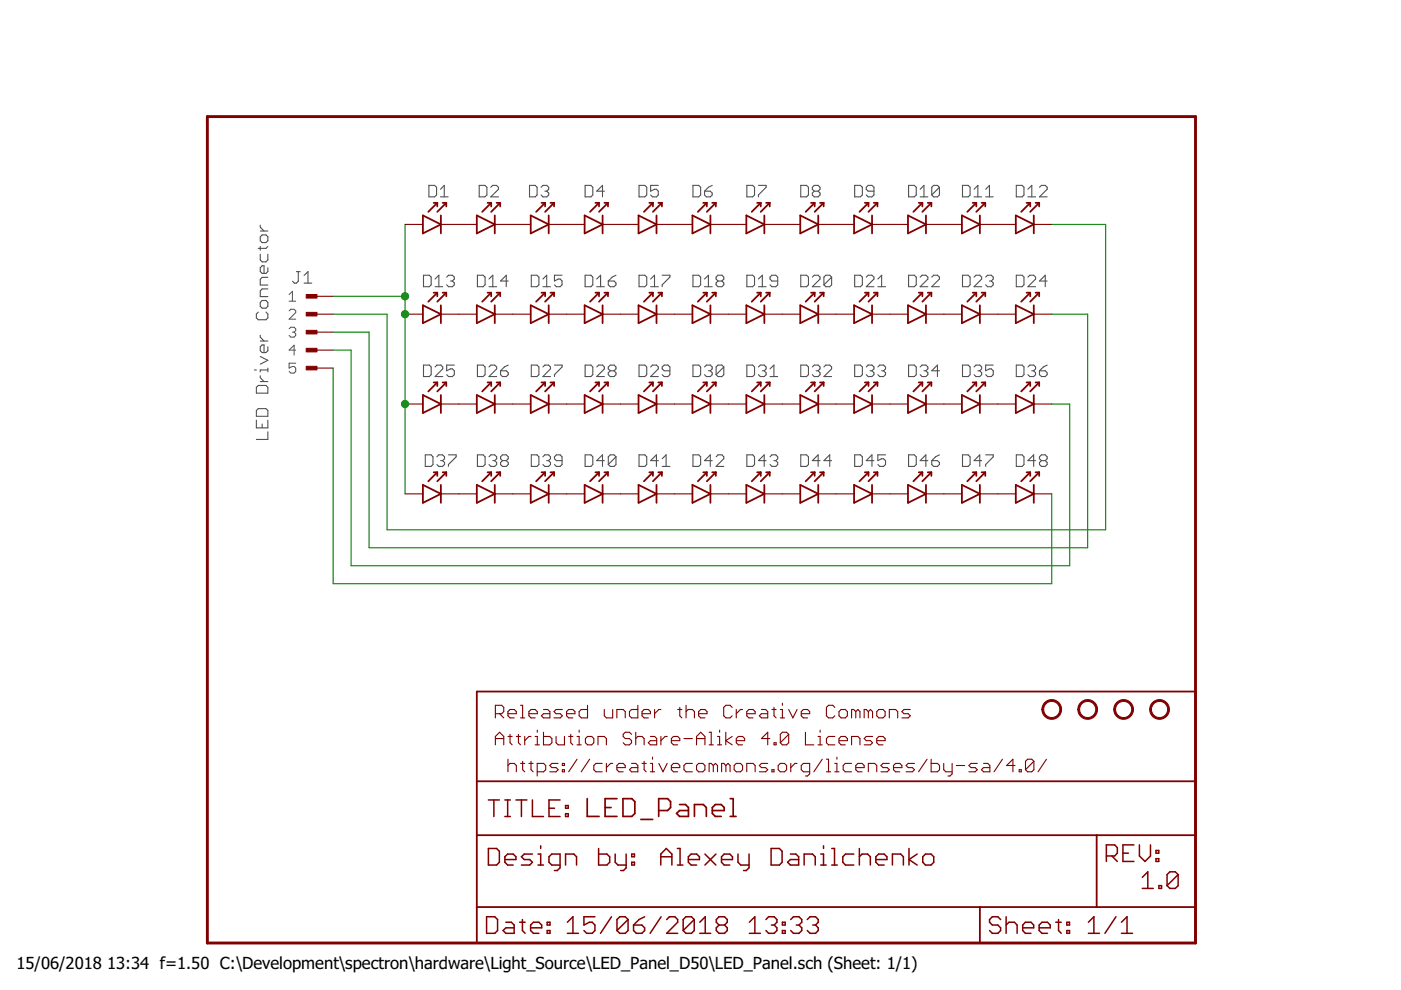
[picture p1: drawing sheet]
<?xml version="1.0" encoding="utf-8"?>
<!DOCTYPE eagle SYSTEM "eagle.dtd">
<eagle version="8.0.1">
<drawing>
<settings>
<setting alwaysvectorfont="yes"/>
<setting verticaltext="up"/>
</settings>
<grid distance="0.1" unitdist="inch" unit="inch" style="lines" multiple="1" display="no" altdistance="0.01" altunitdist="inch" altunit="inch"/>
<schematic xreflabel="%F%N/%S.%C%R" xrefpart="/%S.%C%R">
<libraries>
<library name="Spectron2">
<symbols>
<symbol name="STAND-OFF">
<circle x="0" y="0" radius="1.27" width="0.254" layer="94"/>
</symbol>
</symbols>
<devicesets>
<deviceset name="STAND-OFF" prefix="STANDOFF">
<gates>
<gate name="G$1" symbol="STAND-OFF" x="0" y="0"/>
</gates>
<devices>
<device name="" package="STAND-OFF">
<technologies>
<technology name=""/>
</technologies>
</device>
<device name="TIGHT" package="STAND-OFF-TIGHT">
<technologies>
<technology name=""/>
</technologies>
</device>
</devices>
</deviceset>
</devicesets>
</library>
<library name="Yuji_LED">
<symbols>
<symbol name="YUJI_D50">
<wire x1="-2.54" y1="1.27" x2="-2.54" y2="-1.27" width="0.254" layer="94"/>
<wire x1="-2.54" y1="-1.27" x2="0" y2="0" width="0.254" layer="94"/>
<wire x1="0" y1="0" x2="-2.54" y2="1.27" width="0.254" layer="94"/>
<wire x1="0" y1="1.27" x2="0" y2="0" width="0.254" layer="94"/>
<pin name="ANODE" x="-5.08" y="0" visible="off" length="short"/>
<pin name="CATHODE" x="2.54" y="0" visible="off" length="short" rot="R180"/>
<text x="-5.08" y="3.81" size="1.778" layer="95">&gt;NAME</text>
<text x="-5.08" y="-3.81" size="1.778" layer="96">&gt;VALUE</text>
<wire x1="0" y1="0" x2="0" y2="-1.27" width="0.254" layer="94"/>
<wire x1="-1.778" y1="1.778" x2="-0.508" y2="3.048" width="0.254" layer="94"/>
<wire x1="-0.508" y1="2.54" x2="-0.508" y2="3.048" width="0.254" layer="94"/>
<wire x1="-0.508" y1="3.048" x2="-1.016" y2="3.048" width="0.254" layer="94"/>
<wire x1="-0.508" y1="1.778" x2="0.762" y2="3.048" width="0.254" layer="94"/>
<wire x1="0.762" y1="2.54" x2="0.762" y2="3.048" width="0.254" layer="94"/>
<wire x1="0.762" y1="3.048" x2="0.254" y2="3.048" width="0.254" layer="94"/>
</symbol>
</symbols>
<devicesets>
<deviceset name="YUJI_D50" prefix="D">
<gates>
<gate name="G$1" symbol="YUJI_D50" x="2.54" y="0"/>
</gates>
<devices>
<device name="" package="YUJI_D50">
<connects>
<connect gate="G$1" pin="ANODE" pad="ANODE"/>
<connect gate="G$1" pin="CATHODE" pad="CATHODE"/>
</connects>
<technologies>
<technology name=""/>
</technologies>
</device>
</devices>
</deviceset>
</devicesets>
</library>
<library name="LEDS">
<symbols>
<symbol name="FRAME_LEDGER">
<wire x1="0" y1="0" x2="0" y2="116.84" width="0.4064" layer="94"/>
<wire x1="0" y1="116.84" x2="139.7" y2="116.84" width="0.4064" layer="94"/>
<wire x1="139.7" y1="116.84" x2="139.7" y2="0" width="0.4064" layer="94"/>
<wire x1="139.7" y1="0" x2="0" y2="0" width="0.4064" layer="94"/>
</symbol>
<symbol name="DOCFIELD">
<wire x1="0" y1="0" x2="71.12" y2="0" width="0.254" layer="94"/>
<wire x1="101.6" y1="15.24" x2="87.63" y2="15.24" width="0.254" layer="94"/>
<wire x1="0" y1="0" x2="0" y2="5.08" width="0.254" layer="94"/>
<wire x1="0" y1="5.08" x2="71.12" y2="5.08" width="0.254" layer="94"/>
<wire x1="0" y1="5.08" x2="0" y2="15.24" width="0.254" layer="94"/>
<wire x1="101.6" y1="15.24" x2="101.6" y2="5.08" width="0.254" layer="94"/>
<wire x1="71.12" y1="5.08" x2="71.12" y2="0" width="0.254" layer="94"/>
<wire x1="71.12" y1="5.08" x2="87.63" y2="5.08" width="0.254" layer="94"/>
<wire x1="71.12" y1="0" x2="101.6" y2="0" width="0.254" layer="94"/>
<wire x1="87.63" y1="15.24" x2="87.63" y2="5.08" width="0.254" layer="94"/>
<wire x1="87.63" y1="15.24" x2="0" y2="15.24" width="0.254" layer="94"/>
<wire x1="87.63" y1="5.08" x2="101.6" y2="5.08" width="0.254" layer="94"/>
<wire x1="101.6" y1="5.08" x2="101.6" y2="0" width="0.254" layer="94"/>
<wire x1="0" y1="15.24" x2="0" y2="22.86" width="0.254" layer="94"/>
<wire x1="101.6" y1="35.56" x2="0" y2="35.56" width="0.254" layer="94"/>
<wire x1="101.6" y1="35.56" x2="101.6" y2="22.86" width="0.254" layer="94"/>
<wire x1="0" y1="22.86" x2="101.6" y2="22.86" width="0.254" layer="94"/>
<wire x1="0" y1="22.86" x2="0" y2="35.56" width="0.254" layer="94"/>
<wire x1="101.6" y1="22.86" x2="101.6" y2="15.24" width="0.254" layer="94"/>
<text x="1.27" y="1.27" size="2.54" layer="94" font="vector">Date:</text>
<text x="12.7" y="1.27" size="2.54" layer="94" font="vector">&gt;LAST_DATE_TIME</text>
<text x="72.39" y="1.27" size="2.54" layer="94" font="vector">Sheet:</text>
<text x="86.36" y="1.27" size="2.54" layer="94" font="vector">&gt;SHEET</text>
<text x="88.9" y="11.43" size="2.54" layer="94" font="vector">REV:</text>
<text x="1.524" y="17.78" size="2.54" layer="94" font="vector">TITLE:</text>
<text x="15.494" y="17.78" size="2.7432" layer="94" font="vector">&gt;DRAWING_NAME</text>
<text x="2.54" y="31.75" size="1.9304" layer="94">Released under the Creative Commons</text>
<text x="2.54" y="27.94" size="1.9304" layer="94">Attribution Share-Alike 4.0 License</text>
<text x="2.54" y="24.13" size="1.9304" layer="94"> https://creativecommons.org/licenses/by-sa/4.0/</text>
<text x="1.524" y="10.922" size="2.54" layer="94">Design by:</text>
</symbol>
</symbols>
<devicesets>
<deviceset name="FRAME-LEDGER" prefix="FRAME">
<gates>
<gate name="G$1" symbol="FRAME_LEDGER" x="0" y="0"/>
<gate name="G$2" symbol="DOCFIELD" x="330.2" y="0" addlevel="must"/>
</gates>
<devices>
<device name="" package="CREATIVE_COMMONS">
<technologies>
<technology name=""/>
</technologies>
</device>
</devices>
</deviceset>
</devicesets>
</library>
<library name="WEIDMULLER-PM5.08_2_90BLK">
<symbols>
<symbol name="TERMINAL_BLK_5">
<text x="2.54" y="1.778" size="1.778" layer="95">&gt;NAME</text>
<text x="2.54" y="-13.462" size="1.778" layer="96">&gt;VALUE</text>
<rectangle x1="2.286" y1="-0.254" x2="3.81" y2="0.254" layer="94"/>
<rectangle x1="2.286" y1="-2.794" x2="3.81" y2="-2.286" layer="94"/>
<pin name="1" x="0" y="0" visible="pin" length="short" direction="pas"/>
<pin name="2" x="0" y="-2.54" visible="pin" length="short" direction="pas"/>
<pin name="3" x="0" y="-5.08" visible="pin" length="short" direction="pas"/>
<pin name="4" x="0" y="-7.62" visible="pin" length="short" direction="pas"/>
<rectangle x1="2.286" y1="-5.334" x2="3.81" y2="-4.826" layer="94"/>
<rectangle x1="2.286" y1="-7.874" x2="3.81" y2="-7.366" layer="94"/>
<pin name="5" x="0" y="-10.16" visible="pin" length="short" direction="pas"/>
<rectangle x1="2.286" y1="-10.414" x2="3.81" y2="-9.906" layer="94"/>
</symbol>
</symbols>
<devicesets>
<deviceset name="TERMINAL_BLK_5" prefix="J">
<gates>
<gate name="G$1" symbol="TERMINAL_BLK_5" x="0" y="5.08"/>
</gates>
<devices>
<device name="" package="TERMINAL_BLK_5X5MM">
<connects>
<connect gate="G$1" pin="1" pad="1"/>
<connect gate="G$1" pin="2" pad="2"/>
<connect gate="G$1" pin="3" pad="3"/>
<connect gate="G$1" pin="4" pad="4"/>
<connect gate="G$1" pin="5" pad="5"/>
</connects>
<technologies>
<technology name=""/>
</technologies>
</device>
</devices>
</deviceset>
</devicesets>
</library>
</libraries>
<attributes>
</attributes>
<variantdefs>
</variantdefs>
<classes>
<class number="0" name="default" width="0" drill="0">
</class>
</classes>
<parts>
<part name="STANDOFF2" library="Spectron2" deviceset="STAND-OFF" device=""/>
<part name="STANDOFF3" library="Spectron2" deviceset="STAND-OFF" device=""/>
<part name="STANDOFF4" library="Spectron2" deviceset="STAND-OFF" device=""/>
<part name="STANDOFF1" library="Spectron2" deviceset="STAND-OFF" device=""/>
<part name="D37" library="Yuji_LED" deviceset="YUJI_D50" device="" value="YUJI_D50"/>
<part name="D38" library="Yuji_LED" deviceset="YUJI_D50" device="" value="YUJI_D50"/>
<part name="D39" library="Yuji_LED" deviceset="YUJI_D50" device="" value="YUJI_D50"/>
<part name="D40" library="Yuji_LED" deviceset="YUJI_D50" device="" value="YUJI_D50"/>
<part name="D41" library="Yuji_LED" deviceset="YUJI_D50" device="" value="YUJI_D50"/>
<part name="D42" library="Yuji_LED" deviceset="YUJI_D50" device="" value="YUJI_D50"/>
<part name="D43" library="Yuji_LED" deviceset="YUJI_D50" device="" value="YUJI_D50"/>
<part name="D44" library="Yuji_LED" deviceset="YUJI_D50" device="" value="YUJI_D50"/>
<part name="D45" library="Yuji_LED" deviceset="YUJI_D50" device="" value="YUJI_D50"/>
<part name="D46" library="Yuji_LED" deviceset="YUJI_D50" device="" value="YUJI_D50"/>
<part name="D47" library="Yuji_LED" deviceset="YUJI_D50" device="" value="YUJI_D50"/>
<part name="D48" library="Yuji_LED" deviceset="YUJI_D50" device="" value="YUJI_D50"/>
<part name="D25" library="Yuji_LED" deviceset="YUJI_D50" device="" value="YUJI_D50"/>
<part name="D26" library="Yuji_LED" deviceset="YUJI_D50" device="" value="YUJI_D50"/>
<part name="D27" library="Yuji_LED" deviceset="YUJI_D50" device="" value="YUJI_D50"/>
<part name="D28" library="Yuji_LED" deviceset="YUJI_D50" device="" value="YUJI_D50"/>
<part name="D29" library="Yuji_LED" deviceset="YUJI_D50" device="" value="YUJI_D50"/>
<part name="D30" library="Yuji_LED" deviceset="YUJI_D50" device="" value="YUJI_D50"/>
<part name="D31" library="Yuji_LED" deviceset="YUJI_D50" device="" value="YUJI_D50"/>
<part name="D32" library="Yuji_LED" deviceset="YUJI_D50" device="" value="YUJI_D50"/>
<part name="D33" library="Yuji_LED" deviceset="YUJI_D50" device="" value="YUJI_D50"/>
<part name="D34" library="Yuji_LED" deviceset="YUJI_D50" device="" value="YUJI_D50"/>
<part name="D35" library="Yuji_LED" deviceset="YUJI_D50" device="" value="YUJI_D50"/>
<part name="D36" library="Yuji_LED" deviceset="YUJI_D50" device="" value="YUJI_D50"/>
<part name="D13" library="Yuji_LED" deviceset="YUJI_D50" device="" value="YUJI_D50"/>
<part name="D14" library="Yuji_LED" deviceset="YUJI_D50" device="" value="YUJI_D50"/>
<part name="D15" library="Yuji_LED" deviceset="YUJI_D50" device="" value="YUJI_D50"/>
<part name="D16" library="Yuji_LED" deviceset="YUJI_D50" device="" value="YUJI_D50"/>
<part name="D17" library="Yuji_LED" deviceset="YUJI_D50" device="" value="YUJI_D50"/>
<part name="D18" library="Yuji_LED" deviceset="YUJI_D50" device="" value="YUJI_D50"/>
<part name="D19" library="Yuji_LED" deviceset="YUJI_D50" device="" value="YUJI_D50"/>
<part name="D20" library="Yuji_LED" deviceset="YUJI_D50" device="" value="YUJI_D50"/>
<part name="D21" library="Yuji_LED" deviceset="YUJI_D50" device="" value="YUJI_D50"/>
<part name="D22" library="Yuji_LED" deviceset="YUJI_D50" device="" value="YUJI_D50"/>
<part name="D23" library="Yuji_LED" deviceset="YUJI_D50" device="" value="YUJI_D50"/>
<part name="D24" library="Yuji_LED" deviceset="YUJI_D50" device="" value="YUJI_D50"/>
<part name="D1" library="Yuji_LED" deviceset="YUJI_D50" device="" value="YUJI_D50"/>
<part name="D2" library="Yuji_LED" deviceset="YUJI_D50" device="" value="YUJI_D50"/>
<part name="D3" library="Yuji_LED" deviceset="YUJI_D50" device="" value="YUJI_D50"/>
<part name="D4" library="Yuji_LED" deviceset="YUJI_D50" device="" value="YUJI_D50"/>
<part name="D5" library="Yuji_LED" deviceset="YUJI_D50" device="" value="YUJI_D50"/>
<part name="D6" library="Yuji_LED" deviceset="YUJI_D50" device="" value="YUJI_D50"/>
<part name="D7" library="Yuji_LED" deviceset="YUJI_D50" device="" value="YUJI_D50"/>
<part name="D8" library="Yuji_LED" deviceset="YUJI_D50" device="" value="YUJI_D50"/>
<part name="D9" library="Yuji_LED" deviceset="YUJI_D50" device="" value="YUJI_D50"/>
<part name="D10" library="Yuji_LED" deviceset="YUJI_D50" device="" value="YUJI_D50"/>
<part name="D11" library="Yuji_LED" deviceset="YUJI_D50" device="" value="YUJI_D50"/>
<part name="D12" library="Yuji_LED" deviceset="YUJI_D50" device="" value="YUJI_D50"/>
<part name="FRAME1" library="LEDS" deviceset="FRAME-LEDGER" device=""/>
<part name="J1" library="WEIDMULLER-PM5.08_2_90BLK" deviceset="TERMINAL_BLK_5" device="" value="LED Driver Connector"/>
</parts>
<sheets>
<sheet>
<plain>
<text x="132.08" y="7.62" size="2.54" layer="94">1.0</text>
<text x="64.008" y="10.922" size="2.54" layer="94">Alexey Danilchenko</text>
</plain>
<instances>
<instance part="STANDOFF2" gate="G$1" x="124.46" y="33.02"/>
<instance part="STANDOFF3" gate="G$1" x="129.54" y="33.02"/>
<instance part="STANDOFF4" gate="G$1" x="134.62" y="33.02"/>
<instance part="STANDOFF1" gate="G$1" x="119.38" y="33.02"/>
<instance part="D37" gate="G$1" x="33.02" y="63.5" smashed="yes">
<attribute name="NAME" x="30.734" y="67.31" size="1.778" layer="95"/>
</instance>
<instance part="D38" gate="G$1" x="40.64" y="63.5" smashed="yes">
<attribute name="NAME" x="38.1" y="67.31" size="1.778" layer="95"/>
</instance>
<instance part="D39" gate="G$1" x="48.26" y="63.5" smashed="yes">
<attribute name="NAME" x="45.72" y="67.31" size="1.778" layer="95"/>
</instance>
<instance part="D40" gate="G$1" x="55.88" y="63.5" smashed="yes">
<attribute name="NAME" x="53.34" y="67.31" size="1.778" layer="95"/>
</instance>
<instance part="D41" gate="G$1" x="63.5" y="63.5" smashed="yes">
<attribute name="NAME" x="60.96" y="67.31" size="1.778" layer="95"/>
</instance>
<instance part="D42" gate="G$1" x="71.12" y="63.5" smashed="yes">
<attribute name="NAME" x="68.58" y="67.31" size="1.778" layer="95"/>
</instance>
<instance part="D43" gate="G$1" x="78.74" y="63.5" smashed="yes">
<attribute name="NAME" x="76.2" y="67.31" size="1.778" layer="95"/>
</instance>
<instance part="D44" gate="G$1" x="86.36" y="63.5" smashed="yes">
<attribute name="NAME" x="83.82" y="67.31" size="1.778" layer="95"/>
</instance>
<instance part="D45" gate="G$1" x="93.98" y="63.5" smashed="yes">
<attribute name="NAME" x="91.44" y="67.31" size="1.778" layer="95"/>
</instance>
<instance part="D46" gate="G$1" x="101.6" y="63.5" smashed="yes">
<attribute name="NAME" x="99.06" y="67.31" size="1.778" layer="95"/>
</instance>
<instance part="D47" gate="G$1" x="109.22" y="63.5" smashed="yes">
<attribute name="NAME" x="106.68" y="67.31" size="1.778" layer="95"/>
</instance>
<instance part="D48" gate="G$1" x="116.84" y="63.5" smashed="yes">
<attribute name="NAME" x="114.3" y="67.31" size="1.778" layer="95"/>
</instance>
<instance part="D25" gate="G$1" x="33.02" y="76.2" smashed="yes">
<attribute name="NAME" x="30.48" y="80.01" size="1.778" layer="95"/>
</instance>
<instance part="D26" gate="G$1" x="40.64" y="76.2" smashed="yes">
<attribute name="NAME" x="38.1" y="80.01" size="1.778" layer="95"/>
</instance>
<instance part="D27" gate="G$1" x="48.26" y="76.2" smashed="yes">
<attribute name="NAME" x="45.72" y="80.01" size="1.778" layer="95"/>
</instance>
<instance part="D28" gate="G$1" x="55.88" y="76.2" smashed="yes">
<attribute name="NAME" x="53.34" y="80.01" size="1.778" layer="95"/>
</instance>
<instance part="D29" gate="G$1" x="63.5" y="76.2" smashed="yes">
<attribute name="NAME" x="60.96" y="80.01" size="1.778" layer="95"/>
</instance>
<instance part="D30" gate="G$1" x="71.12" y="76.2" smashed="yes">
<attribute name="NAME" x="68.58" y="80.01" size="1.778" layer="95"/>
</instance>
<instance part="D31" gate="G$1" x="78.74" y="76.2" smashed="yes">
<attribute name="NAME" x="76.2" y="80.01" size="1.778" layer="95"/>
</instance>
<instance part="D32" gate="G$1" x="86.36" y="76.2" smashed="yes">
<attribute name="NAME" x="83.82" y="80.01" size="1.778" layer="95"/>
</instance>
<instance part="D33" gate="G$1" x="93.98" y="76.2" smashed="yes">
<attribute name="NAME" x="91.44" y="80.01" size="1.778" layer="95"/>
</instance>
<instance part="D34" gate="G$1" x="101.6" y="76.2" smashed="yes">
<attribute name="NAME" x="99.06" y="80.01" size="1.778" layer="95"/>
</instance>
<instance part="D35" gate="G$1" x="109.22" y="76.2" smashed="yes">
<attribute name="NAME" x="106.68" y="80.01" size="1.778" layer="95"/>
</instance>
<instance part="D36" gate="G$1" x="116.84" y="76.2" smashed="yes">
<attribute name="NAME" x="114.3" y="80.01" size="1.778" layer="95"/>
</instance>
<instance part="D13" gate="G$1" x="33.02" y="88.9" smashed="yes">
<attribute name="NAME" x="30.48" y="92.71" size="1.778" layer="95"/>
</instance>
<instance part="D14" gate="G$1" x="40.64" y="88.9" smashed="yes">
<attribute name="NAME" x="38.1" y="92.71" size="1.778" layer="95"/>
</instance>
<instance part="D15" gate="G$1" x="48.26" y="88.9" smashed="yes">
<attribute name="NAME" x="45.72" y="92.71" size="1.778" layer="95"/>
</instance>
<instance part="D16" gate="G$1" x="55.88" y="88.9" smashed="yes">
<attribute name="NAME" x="53.34" y="92.71" size="1.778" layer="95"/>
</instance>
<instance part="D17" gate="G$1" x="63.5" y="88.9" smashed="yes">
<attribute name="NAME" x="60.96" y="92.71" size="1.778" layer="95"/>
</instance>
<instance part="D18" gate="G$1" x="71.12" y="88.9" smashed="yes">
<attribute name="NAME" x="68.58" y="92.71" size="1.778" layer="95"/>
</instance>
<instance part="D19" gate="G$1" x="78.74" y="88.9" smashed="yes">
<attribute name="NAME" x="76.2" y="92.71" size="1.778" layer="95"/>
</instance>
<instance part="D20" gate="G$1" x="86.36" y="88.9" smashed="yes">
<attribute name="NAME" x="83.82" y="92.71" size="1.778" layer="95"/>
</instance>
<instance part="D21" gate="G$1" x="93.98" y="88.9" smashed="yes">
<attribute name="NAME" x="91.44" y="92.71" size="1.778" layer="95"/>
</instance>
<instance part="D22" gate="G$1" x="101.6" y="88.9" smashed="yes">
<attribute name="NAME" x="99.06" y="92.71" size="1.778" layer="95"/>
</instance>
<instance part="D23" gate="G$1" x="109.22" y="88.9" smashed="yes">
<attribute name="NAME" x="106.68" y="92.71" size="1.778" layer="95"/>
</instance>
<instance part="D24" gate="G$1" x="116.84" y="88.9" smashed="yes">
<attribute name="NAME" x="114.3" y="92.71" size="1.778" layer="95"/>
</instance>
<instance part="D1" gate="G$1" x="33.02" y="101.6" smashed="yes">
<attribute name="NAME" x="31.242" y="105.41" size="1.778" layer="95"/>
</instance>
<instance part="D2" gate="G$1" x="40.64" y="101.6" smashed="yes">
<attribute name="NAME" x="38.354" y="105.41" size="1.778" layer="95"/>
</instance>
<instance part="D3" gate="G$1" x="48.26" y="101.6" smashed="yes">
<attribute name="NAME" x="45.466" y="105.41" size="1.778" layer="95"/>
</instance>
<instance part="D4" gate="G$1" x="55.88" y="101.6" smashed="yes">
<attribute name="NAME" x="53.34" y="105.41" size="1.778" layer="95"/>
</instance>
<instance part="D5" gate="G$1" x="63.5" y="101.6" smashed="yes">
<attribute name="NAME" x="60.96" y="105.41" size="1.778" layer="95"/>
</instance>
<instance part="D6" gate="G$1" x="71.12" y="101.6" smashed="yes">
<attribute name="NAME" x="68.58" y="105.41" size="1.778" layer="95"/>
</instance>
<instance part="D7" gate="G$1" x="78.74" y="101.6" smashed="yes">
<attribute name="NAME" x="76.2" y="105.41" size="1.778" layer="95"/>
</instance>
<instance part="D8" gate="G$1" x="86.36" y="101.6" smashed="yes">
<attribute name="NAME" x="83.82" y="105.41" size="1.778" layer="95"/>
</instance>
<instance part="D9" gate="G$1" x="93.98" y="101.6" smashed="yes">
<attribute name="NAME" x="91.44" y="105.41" size="1.778" layer="95"/>
</instance>
<instance part="D10" gate="G$1" x="101.6" y="101.6" smashed="yes">
<attribute name="NAME" x="99.06" y="105.41" size="1.778" layer="95"/>
</instance>
<instance part="D11" gate="G$1" x="109.22" y="101.6" smashed="yes">
<attribute name="NAME" x="106.68" y="105.41" size="1.778" layer="95"/>
</instance>
<instance part="D12" gate="G$1" x="116.84" y="101.6" smashed="yes">
<attribute name="NAME" x="114.3" y="105.41" size="1.778" layer="95"/>
</instance>
<instance part="FRAME1" gate="G$1" x="0" y="0"/>
<instance part="FRAME1" gate="G$2" x="38.1" y="0"/>
<instance part="J1" gate="G$1" x="17.78" y="91.44" smashed="yes" rot="MR0">
<attribute name="NAME" x="15.24" y="93.218" size="1.778" layer="95" rot="MR0"/>
<attribute name="VALUE" x="6.858" y="71.12" size="1.778" layer="96" rot="MR90"/>
</instance>
</instances>
<busses>
</busses>
<nets>
<net name="N$3" class="0">
<segment>
<pinref part="D37" gate="G$1" pin="ANODE"/>
<pinref part="D25" gate="G$1" pin="ANODE"/>
<wire x1="27.94" y1="63.5" x2="27.94" y2="76.2" width="0.1524" layer="91"/>
<pinref part="D13" gate="G$1" pin="ANODE"/>
<wire x1="27.94" y1="76.2" x2="27.94" y2="88.9" width="0.1524" layer="91"/>
<junction x="27.94" y="76.2"/>
<pinref part="D1" gate="G$1" pin="ANODE"/>
<wire x1="27.94" y1="88.9" x2="27.94" y2="91.44" width="0.1524" layer="91"/>
<junction x="27.94" y="88.9"/>
<pinref part="J1" gate="G$1" pin="1"/>
<wire x1="27.94" y1="91.44" x2="27.94" y2="101.6" width="0.1524" layer="91"/>
<wire x1="17.78" y1="91.44" x2="27.94" y2="91.44" width="0.1524" layer="91"/>
<junction x="27.94" y="91.44"/>
</segment>
</net>
<net name="N$9" class="0">
<segment>
<pinref part="D37" gate="G$1" pin="CATHODE"/>
<pinref part="D38" gate="G$1" pin="ANODE"/>
</segment>
</net>
<net name="N$19" class="0">
<segment>
<pinref part="D38" gate="G$1" pin="CATHODE"/>
<pinref part="D39" gate="G$1" pin="ANODE"/>
</segment>
</net>
<net name="N$20" class="0">
<segment>
<pinref part="D39" gate="G$1" pin="CATHODE"/>
<pinref part="D40" gate="G$1" pin="ANODE"/>
</segment>
</net>
<net name="N$21" class="0">
<segment>
<pinref part="D40" gate="G$1" pin="CATHODE"/>
<pinref part="D41" gate="G$1" pin="ANODE"/>
</segment>
</net>
<net name="N$22" class="0">
<segment>
<pinref part="D42" gate="G$1" pin="CATHODE"/>
<pinref part="D43" gate="G$1" pin="ANODE"/>
</segment>
</net>
<net name="N$23" class="0">
<segment>
<pinref part="D43" gate="G$1" pin="CATHODE"/>
<pinref part="D44" gate="G$1" pin="ANODE"/>
</segment>
</net>
<net name="N$24" class="0">
<segment>
<pinref part="D44" gate="G$1" pin="CATHODE"/>
<pinref part="D45" gate="G$1" pin="ANODE"/>
</segment>
</net>
<net name="N$25" class="0">
<segment>
<pinref part="D45" gate="G$1" pin="CATHODE"/>
<pinref part="D46" gate="G$1" pin="ANODE"/>
</segment>
</net>
<net name="N$26" class="0">
<segment>
<pinref part="D46" gate="G$1" pin="CATHODE"/>
<pinref part="D47" gate="G$1" pin="ANODE"/>
</segment>
</net>
<net name="N$27" class="0">
<segment>
<pinref part="D47" gate="G$1" pin="CATHODE"/>
<pinref part="D48" gate="G$1" pin="ANODE"/>
</segment>
</net>
<net name="N$28" class="0">
<segment>
<pinref part="D42" gate="G$1" pin="ANODE"/>
<pinref part="D41" gate="G$1" pin="CATHODE"/>
</segment>
</net>
<net name="N$29" class="0">
<segment>
<pinref part="D25" gate="G$1" pin="CATHODE"/>
<pinref part="D26" gate="G$1" pin="ANODE"/>
</segment>
</net>
<net name="N$30" class="0">
<segment>
<pinref part="D26" gate="G$1" pin="CATHODE"/>
<pinref part="D27" gate="G$1" pin="ANODE"/>
</segment>
</net>
<net name="N$31" class="0">
<segment>
<pinref part="D27" gate="G$1" pin="CATHODE"/>
<pinref part="D28" gate="G$1" pin="ANODE"/>
</segment>
</net>
<net name="N$32" class="0">
<segment>
<pinref part="D28" gate="G$1" pin="CATHODE"/>
<pinref part="D29" gate="G$1" pin="ANODE"/>
</segment>
</net>
<net name="N$33" class="0">
<segment>
<pinref part="D30" gate="G$1" pin="CATHODE"/>
<pinref part="D31" gate="G$1" pin="ANODE"/>
</segment>
</net>
<net name="N$34" class="0">
<segment>
<pinref part="D31" gate="G$1" pin="CATHODE"/>
<pinref part="D32" gate="G$1" pin="ANODE"/>
</segment>
</net>
<net name="N$35" class="0">
<segment>
<pinref part="D32" gate="G$1" pin="CATHODE"/>
<pinref part="D33" gate="G$1" pin="ANODE"/>
</segment>
</net>
<net name="N$36" class="0">
<segment>
<pinref part="D33" gate="G$1" pin="CATHODE"/>
<pinref part="D34" gate="G$1" pin="ANODE"/>
</segment>
</net>
<net name="N$37" class="0">
<segment>
<pinref part="D34" gate="G$1" pin="CATHODE"/>
<pinref part="D35" gate="G$1" pin="ANODE"/>
</segment>
</net>
<net name="N$38" class="0">
<segment>
<pinref part="D35" gate="G$1" pin="CATHODE"/>
<pinref part="D36" gate="G$1" pin="ANODE"/>
</segment>
</net>
<net name="N$39" class="0">
<segment>
<pinref part="D13" gate="G$1" pin="CATHODE"/>
<pinref part="D14" gate="G$1" pin="ANODE"/>
</segment>
</net>
<net name="N$40" class="0">
<segment>
<pinref part="D14" gate="G$1" pin="CATHODE"/>
<pinref part="D15" gate="G$1" pin="ANODE"/>
</segment>
</net>
<net name="N$41" class="0">
<segment>
<pinref part="D15" gate="G$1" pin="CATHODE"/>
<pinref part="D16" gate="G$1" pin="ANODE"/>
</segment>
</net>
<net name="N$42" class="0">
<segment>
<pinref part="D16" gate="G$1" pin="CATHODE"/>
<pinref part="D17" gate="G$1" pin="ANODE"/>
</segment>
</net>
<net name="N$43" class="0">
<segment>
<pinref part="D18" gate="G$1" pin="CATHODE"/>
<pinref part="D19" gate="G$1" pin="ANODE"/>
</segment>
</net>
<net name="N$44" class="0">
<segment>
<pinref part="D19" gate="G$1" pin="CATHODE"/>
<pinref part="D20" gate="G$1" pin="ANODE"/>
</segment>
</net>
<net name="N$45" class="0">
<segment>
<pinref part="D20" gate="G$1" pin="CATHODE"/>
<pinref part="D21" gate="G$1" pin="ANODE"/>
</segment>
</net>
<net name="N$46" class="0">
<segment>
<pinref part="D21" gate="G$1" pin="CATHODE"/>
<pinref part="D22" gate="G$1" pin="ANODE"/>
</segment>
</net>
<net name="N$47" class="0">
<segment>
<pinref part="D22" gate="G$1" pin="CATHODE"/>
<pinref part="D23" gate="G$1" pin="ANODE"/>
</segment>
</net>
<net name="N$48" class="0">
<segment>
<pinref part="D23" gate="G$1" pin="CATHODE"/>
<pinref part="D24" gate="G$1" pin="ANODE"/>
</segment>
</net>
<net name="N$49" class="0">
<segment>
<pinref part="D18" gate="G$1" pin="ANODE"/>
<pinref part="D17" gate="G$1" pin="CATHODE"/>
</segment>
</net>
<net name="N$50" class="0">
<segment>
<pinref part="D1" gate="G$1" pin="CATHODE"/>
<pinref part="D2" gate="G$1" pin="ANODE"/>
</segment>
</net>
<net name="N$51" class="0">
<segment>
<pinref part="D2" gate="G$1" pin="CATHODE"/>
<pinref part="D3" gate="G$1" pin="ANODE"/>
</segment>
</net>
<net name="N$52" class="0">
<segment>
<pinref part="D3" gate="G$1" pin="CATHODE"/>
<pinref part="D4" gate="G$1" pin="ANODE"/>
</segment>
</net>
<net name="N$53" class="0">
<segment>
<pinref part="D4" gate="G$1" pin="CATHODE"/>
<pinref part="D5" gate="G$1" pin="ANODE"/>
</segment>
</net>
<net name="N$54" class="0">
<segment>
<pinref part="D6" gate="G$1" pin="CATHODE"/>
<pinref part="D7" gate="G$1" pin="ANODE"/>
</segment>
</net>
<net name="N$55" class="0">
<segment>
<pinref part="D7" gate="G$1" pin="CATHODE"/>
<pinref part="D8" gate="G$1" pin="ANODE"/>
</segment>
</net>
<net name="N$56" class="0">
<segment>
<pinref part="D8" gate="G$1" pin="CATHODE"/>
<pinref part="D9" gate="G$1" pin="ANODE"/>
</segment>
</net>
<net name="N$57" class="0">
<segment>
<pinref part="D9" gate="G$1" pin="CATHODE"/>
<pinref part="D10" gate="G$1" pin="ANODE"/>
</segment>
</net>
<net name="N$58" class="0">
<segment>
<pinref part="D10" gate="G$1" pin="CATHODE"/>
<pinref part="D11" gate="G$1" pin="ANODE"/>
</segment>
</net>
<net name="N$59" class="0">
<segment>
<pinref part="D11" gate="G$1" pin="CATHODE"/>
<pinref part="D12" gate="G$1" pin="ANODE"/>
</segment>
</net>
<net name="N$5" class="0">
<segment>
<pinref part="D30" gate="G$1" pin="ANODE"/>
<pinref part="D29" gate="G$1" pin="CATHODE"/>
</segment>
</net>
<net name="N$6" class="0">
<segment>
<pinref part="D6" gate="G$1" pin="ANODE"/>
<pinref part="D5" gate="G$1" pin="CATHODE"/>
</segment>
</net>
<net name="N$10" class="0">
<segment>
<pinref part="D36" gate="G$1" pin="CATHODE"/>
<wire x1="119.38" y1="76.2" x2="121.92" y2="76.2" width="0.1524" layer="91"/>
<pinref part="J1" gate="G$1" pin="4"/>
<wire x1="17.78" y1="83.82" x2="20.32" y2="83.82" width="0.1524" layer="91"/>
<wire x1="20.32" y1="83.82" x2="20.32" y2="53.34" width="0.1524" layer="91"/>
<wire x1="20.32" y1="53.34" x2="121.92" y2="53.34" width="0.1524" layer="91"/>
<wire x1="121.92" y1="53.34" x2="121.92" y2="76.2" width="0.1524" layer="91"/>
</segment>
</net>
<net name="N$60" class="0">
<segment>
<pinref part="D24" gate="G$1" pin="CATHODE"/>
<wire x1="119.38" y1="88.9" x2="124.46" y2="88.9" width="0.1524" layer="91"/>
<wire x1="124.46" y1="88.9" x2="124.46" y2="55.88" width="0.1524" layer="91"/>
<wire x1="124.46" y1="55.88" x2="22.86" y2="55.88" width="0.1524" layer="91"/>
<wire x1="22.86" y1="55.88" x2="22.86" y2="86.36" width="0.1524" layer="91"/>
<pinref part="J1" gate="G$1" pin="3"/>
<wire x1="22.86" y1="86.36" x2="17.78" y2="86.36" width="0.1524" layer="91"/>
</segment>
</net>
<net name="N$61" class="0">
<segment>
<pinref part="D12" gate="G$1" pin="CATHODE"/>
<wire x1="119.38" y1="101.6" x2="127" y2="101.6" width="0.1524" layer="91"/>
<pinref part="J1" gate="G$1" pin="2"/>
<wire x1="17.78" y1="88.9" x2="25.4" y2="88.9" width="0.1524" layer="91"/>
<wire x1="25.4" y1="88.9" x2="25.4" y2="58.42" width="0.1524" layer="91"/>
<wire x1="25.4" y1="58.42" x2="127" y2="58.42" width="0.1524" layer="91"/>
<wire x1="127" y1="58.42" x2="127" y2="101.6" width="0.1524" layer="91"/>
</segment>
</net>
<net name="N$4" class="0">
<segment>
<pinref part="D48" gate="G$1" pin="CATHODE"/>
<wire x1="119.38" y1="63.5" x2="119.38" y2="50.8" width="0.1524" layer="91"/>
<pinref part="J1" gate="G$1" pin="5"/>
<wire x1="119.38" y1="50.8" x2="17.78" y2="50.8" width="0.1524" layer="91"/>
<wire x1="17.78" y1="50.8" x2="17.78" y2="81.28" width="0.1524" layer="91"/>
</segment>
</net>
</nets>
</sheet>
</sheets>
<errors>
<approved hash="104,1,66.04,88.9,U2,3V3,3.3V,,,"/>
<approved hash="204,1,66.04,78.74,U2,VBAT,,,,"/>
<approved hash="104,1,30.48,88.9,U2,VIN,N$48,,,"/>
<approved hash="206,1,119.38,152.4,N$12,,,,,"/>
<approved hash="206,1,119.38,147.32,N$12,,,,,"/>
<approved hash="206,1,149.86,63.5,N$33,,,,,"/>
<approved hash="206,1,149.86,58.42,N$33,,,,,"/>
</errors>
</schematic>
</drawing>
</eagle>
